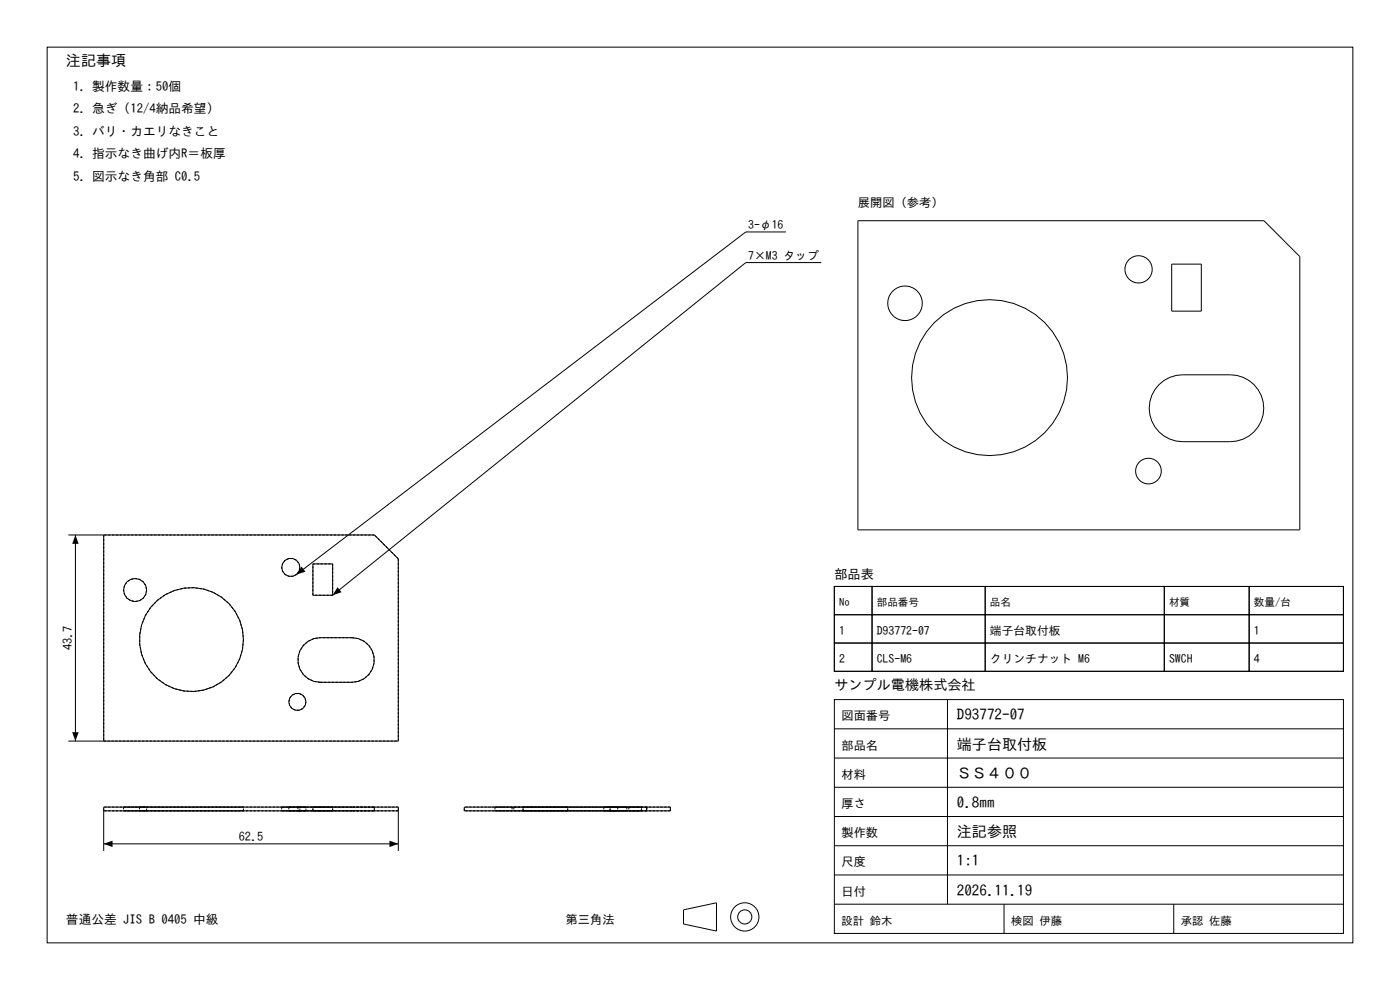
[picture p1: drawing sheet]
<svg xmlns="http://www.w3.org/2000/svg" width="297mm" height="210mm" viewBox="0 0 297 210" stroke-linecap="round" stroke-linejoin="round" font-family="sans-serif">
<g fill="none" stroke="#000" stroke-width=".21">
<path d="M10 10h277v190h-277zM166.7 49.2h-8.5l-95.3 72.7M174.2 55.7h-16l-87.6 70.6M182 46.8h86.1l7.6 7.6v58h-93.7zM248.6 56h6.3v10h-6.3zM245.9 81.6a7.1 7.1 0 0 1 5-2.1h10.1a7.1 7.1 0 0 1 7.1 7.1 7.1 7.1 0 0 1-7.1 7.1h-10.1a7.1 7.1 0 0 1-6.6-4.4 7.1 7.1 0 0 1 1.6-7.7zM14.5 113.5h64.9l5.1 5.1v38.6h-70M16 113.5v43.7M22 113.5v43.7M66.4 119.6h4.2v6.7h-4.2zM64.4 136.9l1-.9 1.2-.5 1.3-.2h6.8a4.7 4.7 0 0 1 4.7 4.7 4.7 4.7 0 0 1-4.7 4.7h-6.8a4.7 4.7 0 0 1-4.3-2.7 4.7 4.7 0 0 1 .8-5.1zM177 124.4h8v6h-8z"/>
<path d="M177 130.4h8v6h-8zM177 136.4h8v6h-8zM177 124.4h108v18h-108zM185 124.4h24v6h-24zM185 130.4h24v6h-24zM185 136.4h24v6h-24zM209 124.4h38v6h-38zM209 130.4h38v6h-38zM209 136.4h38v6h-38zM247 124.4h18v6h-18zM247 130.4h18v6h-18zM247 136.4h18v6h-18z"/>
<path d="M265 124.4h20v6h-20zM265 130.4h20v6h-20zM265 136.4h20v6h-20zM177 148.4h108v49.6h-108zM177 154.6h108M201 148.4v43.4M22 172h62.5M22 179h62.5M98.5 171.2h43.7v.8h-43.7zM137.1 171.2v.8M177 179.4h108M177 173.2h108"/>
<path d="M177 167h108M177 160.8h108M22 180.5v-9.3h62.5v9.3M145 193l7-1.5v6l-7-1.5zM177 191.8h108M177 185.6h108M213 191.8v6.2M249 191.8v6.2"/>
<circle cx="241.5" cy="57.1" r="2.9"/>
<circle cx="192" cy="64.3" r="3.7"/>
<circle cx="209.9" cy="80.1" r="16.5"/>
<circle cx="243.6" cy="99.9" r="2.72"/>
<circle cx="28.7" cy="125.2" r="2.45"/>
<circle cx="40.6" cy="135.7" r="11"/>
<circle cx="61.7" cy="120.4" r="1.93"/>
<circle cx="63.1" cy="148.9" r="1.82"/>
<circle cx="158" cy="194.5" r="3"/>
<circle cx="158" cy="194.5" r="1.5"/>
</g>
<g fill="none" stroke="#000" stroke-width=".21" stroke-dasharray=".5 .3" stroke-linecap="butt">
<path d="M22 113.5v43.7M66.4 119.6h4.2M70.6 119.6v6.7M79.4 113.5h-57.4M84.5 118.6l-5.1-5.1M31.1 125.2a2.44 2.44 0 0 1-3.4 2.2 2.44 2.44 0 0 1-.8-4 2.44 2.44 0 0 1 4 .8l.2 1M51.6 135.7a11 11 0 0 1-15.9 9.8 11 11 0 0 1-1.8-18.6 11 11 0 0 1 17.5 6.7l.2 2.1M63.6 120.4a1.93 1.93 0 0 1-2.6 1.8 1.93 1.93 0 0 1-.7-3.2 1.93 1.93 0 0 1 3.1 .5l.2 .9M66.4 126.3v-6.7M70.6 126.3h-4.2M74.7 135.3h-6.8M74.7 135.3a4.7 4.7 0 0 1 4.7 4.7 4.7 4.7 0 0 1-4.7 4.7"/>
<path d="M22 157.2h62.5M64.9 148.9a1.82 1.82 0 0 1-2.5 1.7 1.82 1.82 0 0 1-.6-3 1.82 1.82 0 0 1 2.9 .5l.2 .8M67.9 144.7a4.7 4.7 0 0 1-4.7-4.7 4.7 4.7 0 0 1 4.7-4.7M67.9 144.7h6.8M84.5 157.2v-38.6M22 172v-.8M26.2 172h4.9M26.2 171.2h4.9M26.2 171.2v.8M29.6 172h22M29.6 171.2h22M29.6 171.2v.8"/>
<path d="M31.1 172h-4.9M31.1 171.2h-4.9M31.1 172v-.8M51.6 172h-22M51.6 171.2h-22M51.6 172v-.8M59.8 172h3.8M59.8 171.2h3.8M59.8 171.2v.8M61.3 172h3.6M61.3 171.2h3.6M61.3 171.2v.8"/>
<path d="M63.2 172h4.7M63.2 171.2h4.7M63.2 171.2v.8M63.6 172h-3.8M63.6 171.2h-3.8M63.6 172v-.8M64.9 172h-3.6M64.9 171.2h-3.6M64.9 172v-.8M66.4 172h4.2M66.4 171.2h4.2M66.4 172v-.8"/>
<path d="M67.9 172h-4.7M67.9 172h6.8M67.9 171.2h-4.7M67.9 171.2h6.8M70.6 172h-4.2M70.6 171.2h-4.2M70.6 172v-.8M74.7 172h-6.8M74.7 172h4.7M74.7 171.2h-6.8M74.7 171.2h4.7M79.4 172h-4.7"/>
<path d="M79.4 171.2h-4.7M79.4 171.2v.8M79.4 172h-57.4M79.4 171.2h-57.4M79.4 172v-.8M84.5 172v-.8M84.5 172h-5.1M84.5 171.2h-5.1M98.5 172v-.8M105 172h3.6M105 171.2h3.6M105 171.2v.8"/>
<path d="M106.8 172h-1.8M106.8 171.2h-1.8M108.6 172h-1.8M108.6 171.2h-1.8M108.6 171.2v.8M109 172h22.1M109 171.2h22.1M109 171.2v.8M111 172h9.4M111 171.2h9.4M111 172v-.8M120 172h-11"/>
<path d="M120 171.2h-11M120.4 172h-9.4M120.4 171.2h-9.4M120.4 172v-.8M128.1 172h4.9M128.1 171.2h4.9M128.1 171.2v.8M129.4 172h6.7M129.4 171.2h6.7M129.4 172v-.8M130.5 172h-2.4M130.5 171.2h-2.4"/>
<path d="M131.1 172h-11.1M131.1 171.2h-11.1M131.1 171.2v.8M133 172h-2.5M133 171.2h-2.5M133 171.2v.8M133.4 172h3.9M133.4 171.2h3.9M133.4 171.2v.8M135.3 172h-1.9M135.3 171.2h-1.9M136.1 172h-6.7"/>
<path d="M136.1 171.2h-6.7M136.1 172v-.8M137.3 172h-2M137.3 171.2h-2M137.3 171.2v.8M142.2 172v-.8M142.2 172h-43.7M142.2 171.2h-43.7"/>
</g>
<path d="M16 113.5l.7 1.9h-1.4zM64 120.2l.8 1.1-1.9 .6zM71.6 124.6l.9 1-1.9 .7zM15.3 155.3h1.4l-.7 1.9zM22 179l1.9-.7v1.4zM82.6 178.3l1.9 .7-1.9 .7z" fill="#000"/>
<g font-size="3.2">
<text x="14" y="14">注記事項</text>
<text x="203" y="152.8">D93772-07</text>
<text x="203" y="159">端子台取付板</text>
<text x="203" y="165.2">ＳＳ４００</text>
<text x="203" y="171.4">0.8mm</text>
<text x="203" y="177.6">注記参照</text>
<text x="203" y="183.8">1:1</text>
<text x="203" y="190">2026.11.19</text>
</g>
<text font-size="3" x="177" y="146.4">サンプル電機株式会社</text>
<text font-size="2.8" x="177" y="122.9">部品表</text>
<g font-size="2.7">
<text x="15.5" y="19.2">1. 製作数量：50個</text>
<text x="15.5" y="24">2. 急ぎ（12/4納品希望）</text>
<text x="15.5" y="28.8">3. バリ・カエリなきこと</text>
<text x="15.5" y="33.6">4. 指示なき曲げ内R＝板厚</text>
<text x="15.5" y="38.4">5. 図示なき角部 C0.5</text>
<text x="14" y="196">普通公差 JIS B 0405 中級</text>
</g>
<g font-size="2.6">
<text x="182" y="43.8">展開図（参考）</text>
<text x="15.3" y="137.9" transform="rotate(-90 15.3 137.9)">43.7</text>
<text x="178.5" y="152.8">図面番号</text>
<text x="178.5" y="159">部品名</text>
<text x="178.5" y="165.2">材料</text>
<text x="178.5" y="171.4">厚さ</text>
<text x="50.6" y="178.3">62.5</text>
<text x="178.5" y="177.6">製作数</text>
<text x="178.5" y="183.8">尺度</text>
<text x="178.5" y="190">日付</text>
<text x="120" y="196">第三角法</text>
</g>
<g font-size="2.5">
<text x="158.7" y="48.6">3-φ16</text>
<text x="158.7" y="55.1">7×M3 タップ</text>
<text x="178" y="134.6">1</text>
<text x="186" y="134.6">D93772-07</text>
<text x="210" y="134.6">端子台取付板</text>
<text x="266" y="134.6">1</text>
<text x="178" y="140.6">2</text>
<text x="186" y="140.6">CLS-M6</text>
<text x="210" y="140.6">クリンチナット M6</text>
<text x="248" y="140.6">SWCH</text>
<text x="266" y="140.6">4</text>
</g>
<g font-size="2.4">
<text x="178.5" y="196.2">設計 鈴木</text>
<text x="214.5" y="196.2">検図 伊藤</text>
<text x="250.5" y="196.2">承認 佐藤</text>
</g>
<g font-size="2.3">
<text x="178" y="128.6">No</text>
<text x="186" y="128.6">部品番号</text>
<text x="210" y="128.6">品名</text>
<text x="248" y="128.6">材質</text>
<text x="266" y="128.6">数量/台</text>
</g>
</svg>
